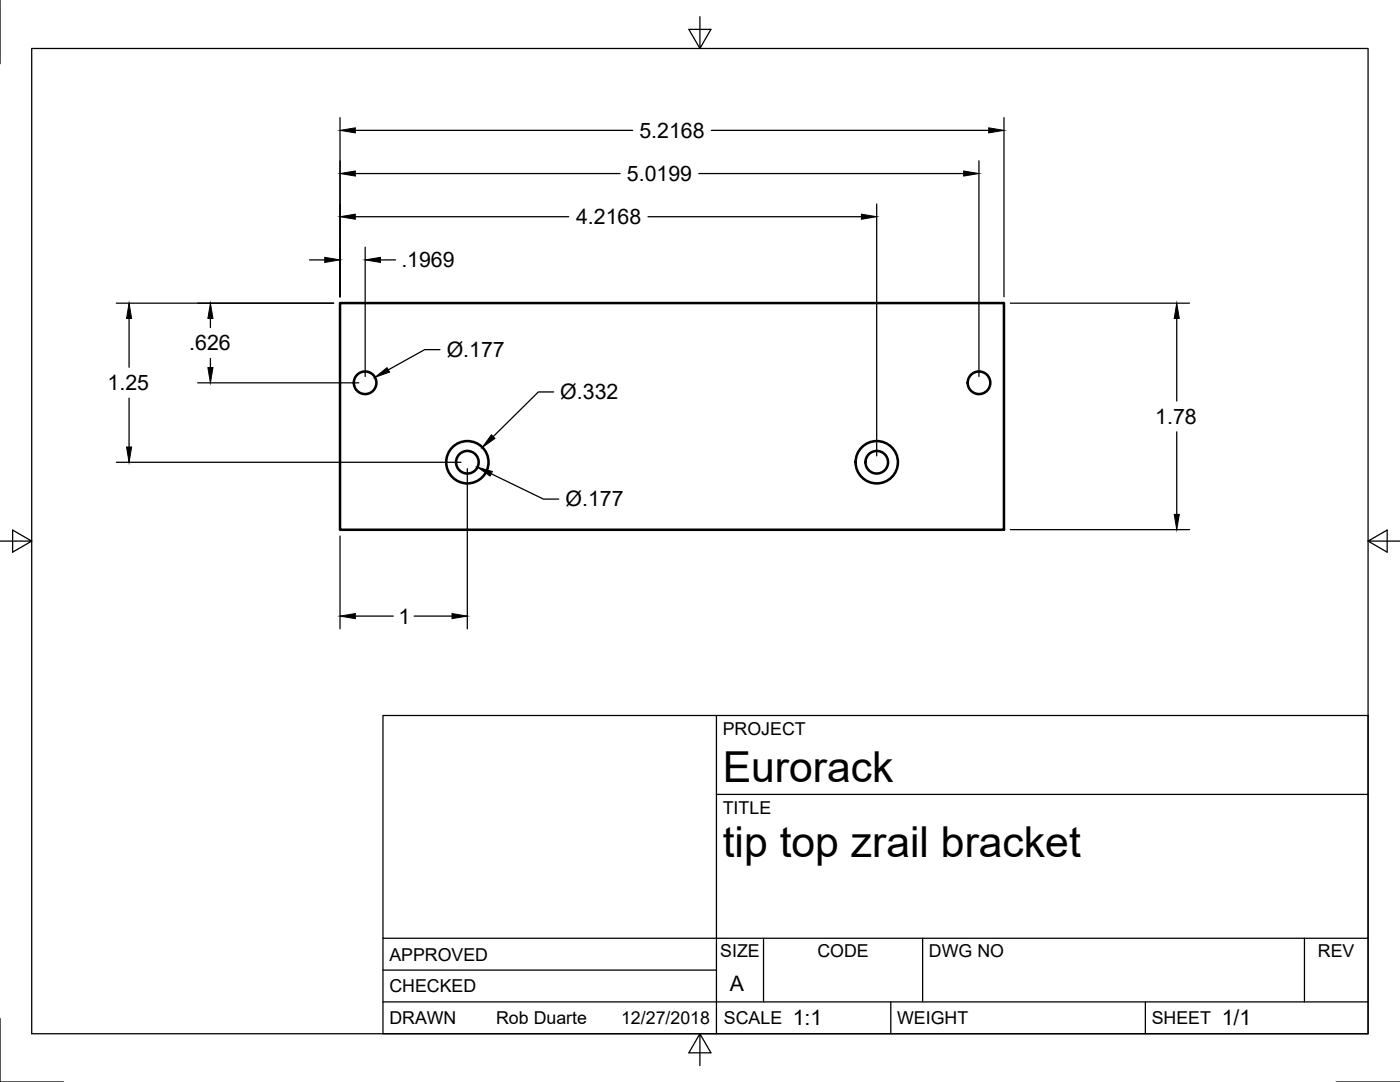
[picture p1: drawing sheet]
<svg xmlns="http://www.w3.org/2000/svg" width="279mm" height="216mm" viewBox="0 0 279 216" stroke-linecap="round" stroke-linejoin="round" font-family="sans-serif">
<!-- layer: Visible -->
<g fill="none" stroke="#000" stroke-width=".51">
<path d="M67.9 60.5h132.5v45.2h-132.5z"/>
<circle cx="72.9" cy="76.4" r="2.25"/>
<circle cx="195.4" cy="76.4" r="2.25"/>
<circle cx="93.3" cy="92.2" r="2.25"/>
<circle cx="93.3" cy="92.2" r="4.2"/>
<circle cx="175" cy="92.2" r="2.25"/>
<circle cx="175" cy="92.2" r="4.2"/>
</g>
<!-- layer: Border -->
<path d="M0 0v12.7M6.3 9.7h266.7v196.6h-266.7zM139.7 3.3v6.4l2.2-3.8h-4.4l2.2 3.8M0 108h6.3l-3.8-2.2v4.4l3.8-2.2M273 108l3.8 2.2v-4.4l-3.8 2.2h6.4M0 203.2v12.7h12.7M139.7 206.3l-2.2 3.8h4.4l-2.2-3.8v6.3M266.7 215.9h12.7" fill="none" stroke="#000" stroke-width=".25"/>
<!-- layer: Titleblock -->
<path d="M76.4 142.8h196.6v63.5h-196.6zM143 158.5h130M143 142.8v63.5M76.4 199.9h196.6M76.4 193.6h66.6M76.4 187.2h196.6M152.4 187.2v12.7M177.8 199.9v6.4M184.1 187.2v12.7M228.6 199.9v6.4M260.3 187.2v12.7" fill="none" stroke="#000" stroke-width=".25"/>
<!-- layer: Dimensions -->
<g fill="none" stroke="#000" stroke-width=".25">
<path d="M67.9 23.5v35.7M70.9 26h55.4M70.9 34.6h52.9M139.5 34.6h52.8M142 26h55.3M195.4 32.1v43M200.4 23.5v35.7M61.8 51.9h3M70.9 43.2h42.6M72.9 49.3v25.8M75.9 51.9h3.1M129.3 43.2h42.6"/>
<path d="M175 40.7v50.3M23.2 60.5h43.4M25.8 63.5v9.8M25.8 79.4v9.8M39.5 76.4h32.1M42 63.5v1.9M42 71.5v1.8M87.8 69.8h-3l-7.3 4M110.5 78.2h-3.1l-9 8.9M201.6 60.5h35.8M234.8 63.5v16.5M23.2 92.2h68.8"/>
<path d="M93.3 93.5v32M98 94.5l10.5 5.1h3M234.8 86.2v16.4M67.9 107v18.5M201.6 105.7h35.8M70.9 122.9h7.6M82.7 122.9h7.5"/>
</g>
<g fill="#000" stroke="#000" stroke-width=".2">
<path d="M67.9 26l3-.5v1zM67.9 34.6l3-.5v1zM192.3 34.1l3.1 .5-3.1 .5zM197.3 25.5l3.1 .5-3.1 .5zM64.8 51.4l3.1 .5-3.1 .5zM67.9 43.2l3-.5v1.1zM72.9 51.9l3-.5v1zM171.9 42.7l3.1 .5-3.1 .6zM25.8 60.5l.5 3h-1zM42 60.5l.5 3h-1zM41.5 73.3h1l-.5 3.1zM74.8 75.3l2.4-1.9 .5 .9z"/>
<path d="M234.8 60.5l.6 3h-1.1zM25.3 89.2h1l-.5 3zM98.1 86.8l.7 .7-2.5 1.8zM95.3 93.2l3 .9-.5 .9zM234.3 102.6h1.1l-.6 3.1zM67.9 122.9l3-.5v1zM90.2 122.4l3.1 .5-3.1 .5z"/>
</g>
<g font-size="8.5">
<text x="144.3" y="156">Eurorack</text>
<text x="144.3" y="171">tip top zrail bracket</text>
</g>
<g font-size="4.3">
<text x="127.6" y="27.5">5.2168</text>
<text x="125.1" y="36.1">5.0199</text>
<text x="115" y="44.7">4.2168</text>
<text x="80.1" y="53.4">.1969</text>
<text x="37.8" y="69.9">.626</text>
<text x="89.2" y="71.2">Ø.177</text>
<text x="21.5" y="77.9">1.25</text>
<text x="111.8" y="79.7">Ø.332</text>
<text x="230.6" y="84.6">1.78</text>
<text x="112.9" y="101">Ø.177</text>
<text x="79.5" y="124.5">1</text>
<text x="145.7" y="197.7">A</text>
<text x="158.2" y="204.6">1:1</text>
<text x="243.8" y="204.6">1/1</text>
</g>
<g font-size="3.5">
<text x="144.3" y="146.6">PROJECT</text>
<text x="144.3" y="162.3">TITLE</text>
<text x="77.7" y="191.7">APPROVED</text>
<text x="143.7" y="191">SIZE</text>
<text x="163.1" y="191">CODE</text>
<text x="185.4" y="191">DWG NO</text>
<text x="263" y="191">REV</text>
<text x="77.7" y="198">CHECKED</text>
<text x="77.7" y="204.4">DRAWN</text>
<text x="99" y="204.4">Rob Duarte</text>
<text x="124" y="204.4">12/27/2018</text>
<text x="144.5" y="204.4">SCALE</text>
<text x="179" y="204.4">WEIGHT</text>
<text x="229.8" y="204.4">SHEET</text>
</g>
</svg>
